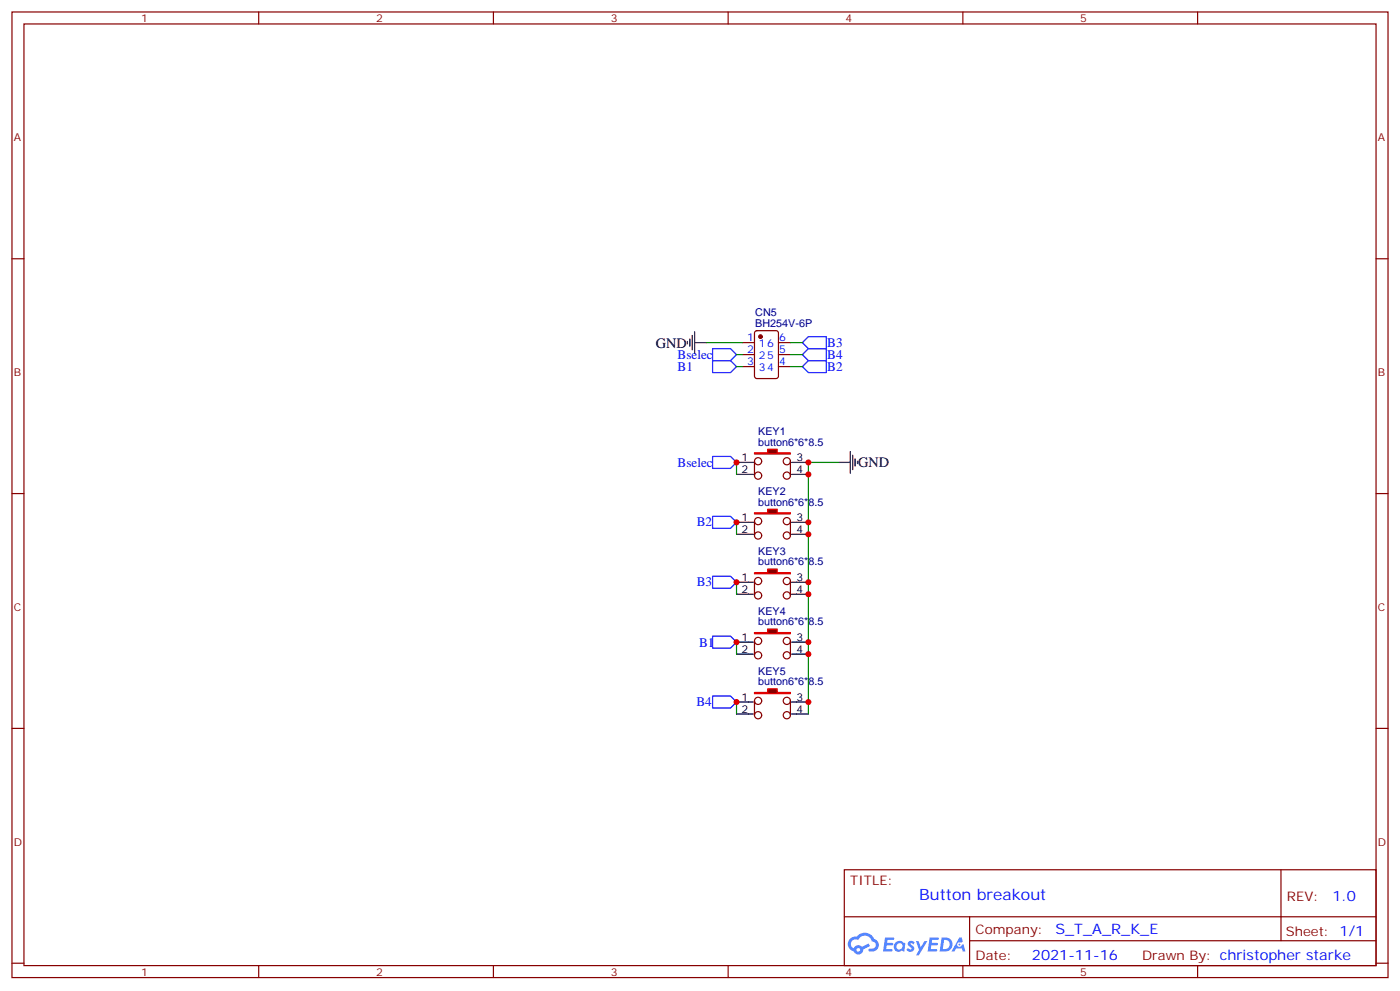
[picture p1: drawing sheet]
<svg xmlns="http://www.w3.org/2000/svg" width="412mm" height="292mm" viewBox="0 0 412 292" stroke-linecap="round" stroke-linejoin="round" font-family="sans-serif">
<g fill="none" stroke="#870000" stroke-width=".35">
<path d="M3.5 3.5h405.4v284.4h-405.4zM7.1 7.1h398.2v277.2h-398.2zM76.2 3.5v3.6M145.3 3.5v3.6M214.5 3.5v3.6M283.6 3.5v3.6M352.8 3.5v3.6M3.5 76.2h3.6M405.3 76.2h3.6M3.5 145.3h3.6M405.3 145.3h3.6M3.5 214.5h3.6"/>
<path d="M405.3 214.5h3.6M248.7 256.1h156.6v28.2h-156.6zM377.3 256.1v20.9M248.7 270h156.5M285.6 277h119.6M285.6 270v14.1M3.5 283.6h3.6M76.2 284.3v3.6M145.3 284.3v3.6M214.5 284.3v3.6M283.6 284.3v3.6M352.8 284.3v3.6"/>
<path d="M405.3 283.6h3.6"/>
</g>
<g fill="#5487ff">
<path d="M267.7 277.3a1.22 1.22 0 0 1 1.7 .3l-.4 .5a.47 .47 0 0 0-.3-.4 .47 .47 0 0 0-.5 .2l.1 .3a1.14 1.14 0 0 1 .8 1.7 1.14 1.14 0 0 1-1.9 0l-.2-.2 .5-.5 .7 .4a.29 .29 0 0 0 .3-.3 .29 .29 0 0 0-.2-.3 1.04 1.04 0 0 1-.6-1.7z"/>
<path d="M260.7 276h2.4l.3 .2-.2 .5-1.8 .1-.1 .8h1.5l.3 .4-.3 .4h-1.6l-.2 1.1h1.7l.2 .3-.2 .3-2.6 .1z"/>
<path d="M273.8 276h2.4l.3 .2-.1 .5-1.8 .1-.2 .8h1.6l.3 .4-.4 .4h-1.6l-.1 1.1h1.7l.2 .3-.2 .3-2.6 .1z"/>
<path d="M282.6 276.1h.7l.3 1.2-.6 .3a.69 .69 0 0 0-1 .3 .69 .69 0 0 0 .4 1 .69 .69 0 0 0 .9-.7l.5-.2 .6 2.2h-.8l-.2-.9h-1.8l-.5 .9h-.8z"/>
<path d="M269.8 277.1h.8l.6 1.8 1.1-1.8h.9l-2.6 4.2h-.8l.9-1.5z"/>
<path d="M277.4 276.1l-.6 4.1h1.3a2.11 2.11 0 0 0 2.5-2.1 2.11 2.11 0 0 0-2.5-2zM278.1 276.8a1.39 1.39 0 0 1 1.7 1.4 1.39 1.39 0 0 1-1.8 1.3h-.3z"/>
<path d="M263.7 277.7a1.54 1.54 0 0 0-.1 2.1 1.54 1.54 0 0 0 2.2 .2l.6 .2 .3-2.3-.2-.2-.4-.1a1.49 1.49 0 0 0-2.4 .1zM264 278.7a.94 .94 0 0 1 1.8 0 .94 .94 0 0 1-1.8 0z"/>
<path d="M250.4 276.4a2.18 2.18 0 0 0 1.1 3.7 1.44 1.44 0 0 0 1.6 1 1.44 1.44 0 0 0 1.2-1.5l2-1-.5-.8-1.9 1a1.47 1.47 0 0 0-2.4 .4 1.39 1.39 0 0 1-.7-1.9 1.39 1.39 0 0 1 2-.5 2.12 2.12 0 0 1 2.2-1.3 2.12 2.12 0 0 1 1.9 1.7 1.14 1.14 0 0 1 1.1 1.4 1.14 1.14 0 0 1-1.7 .8 .43 .43 0 0 0-.5 .3 .43 .43 0 0 0 .4 .5 1.98 1.98 0 0 0 2.5-1.2 1.98 1.98 0 0 0-1.2-2.5 3.1 3.1 0 0 0-5.3-.7l-.9 .1zM252.3 279.7a.55 .55 0 0 1 1.1 0 .55 .55 0 0 1-1.1 0z"/>
<circle cx="282.6" cy="278.1" r=".26"/>
</g>
<path d="M222.5 97.6l.5-.2h5.6l.7 .4v13l-.5 .6-5.8 .1-.7-.5-.1-12.9zM218.7 100.9h3.5M218.7 104.4h3.5M218.7 107.9h3.5M229.3 100.9h3.5M229.3 104.4h3.5M229.3 107.9h3.5" fill="none" stroke="#870000" stroke-width=".35"/>
<circle cx="224" cy="99.1" r=".53" fill="#870000" stroke="#870000" stroke-width=".35"/>
<path d="M203.2 99.8v2.2M203.9 98.8v4.2M204.6 97.7v6.4M202.5 100.5v.7M204.6 100.9h3.5M217 136.2h3.5M217 139.7h3.5" fill="none" stroke="#000" stroke-width=".35"/>
<path d="M208.1 100.9h10.6" fill="none" stroke="#008700" stroke-width=".35"/>
<path d="M222.2 133.3h3.9v-1h2.9v1h3.8v.4h-10.6z" fill="#870000" stroke="#f00" stroke-width=".35"/>
<g fill="none" stroke="#870000" stroke-width=".35">
<path d="M222.2 135.8v4.3M232.8 135.8v4.3"/>
<circle cx="223.3" cy="135.8" r="1.06"/>
<circle cx="231.8" cy="135.8" r="1.06"/>
<circle cx="223.3" cy="140.1" r="1.06"/>
<circle cx="231.8" cy="140.1" r="1.06"/>
</g>
<path d="M220.5 136.2h1.4M220.5 139.7h1.4M233.2 136.2h4.9M233.2 139.7h4.9M217 153.8h3.5M217 157.3h3.5" fill="none" stroke="#000" stroke-width=".35"/>
<path d="M222.2 151h3.9v-1.1h2.9v1.1h3.8v.3h-10.6z" fill="#870000" stroke="#f00" stroke-width=".35"/>
<g fill="none" stroke="#870000" stroke-width=".35">
<path d="M222.2 153.5v4.2M232.8 153.5v4.2"/>
<circle cx="223.3" cy="153.5" r="1.06"/>
<circle cx="223.3" cy="157.7" r="1.06"/>
<circle cx="231.8" cy="157.7" r="1.06"/>
<circle cx="231.8" cy="153.5" r="1.06"/>
</g>
<path d="M220.5 153.8h1.4M220.5 157.3h1.4M233.2 153.8h4.9M233.2 157.3h4.9M217 171.4h3.5M217 175h3.5" fill="none" stroke="#000" stroke-width=".35"/>
<path d="M222.2 168.6h3.9v-1h2.9v1h3.8v.4h-10.6z" fill="#870000" stroke="#f00" stroke-width=".35"/>
<g fill="none" stroke="#870000" stroke-width=".35">
<path d="M222.2 171.1v4.2M232.8 171.1v4.2"/>
<circle cx="223.3" cy="175.3" r="1.06"/>
<circle cx="223.3" cy="171.1" r="1.06"/>
<circle cx="231.8" cy="171.1" r="1.06"/>
<circle cx="231.8" cy="175.3" r="1.06"/>
</g>
<path d="M220.5 171.4h1.4M220.5 175h1.4M233.2 171.4h4.9M233.2 175h4.9M217 189.1h3.5M217 192.6h3.5" fill="none" stroke="#000" stroke-width=".35"/>
<path d="M222.2 186.3h3.9v-1.1h2.9v1.1h3.8v.3h-10.6z" fill="#870000" stroke="#f00" stroke-width=".35"/>
<g fill="none" stroke="#870000" stroke-width=".35">
<path d="M222.2 188.7v4.3M232.8 188.7v4.3"/>
<circle cx="223.3" cy="188.7" r="1.06"/>
<circle cx="223.3" cy="193" r="1.06"/>
<circle cx="231.8" cy="193" r="1.06"/>
<circle cx="231.8" cy="188.7" r="1.06"/>
</g>
<path d="M220.5 189.1h1.4M220.5 192.6h1.4M233.2 189.1h4.9M233.2 192.6h4.9M217 206.7h3.5M217 210.3h3.5" fill="none" stroke="#000" stroke-width=".35"/>
<path d="M222.2 203.9h3.9v-1.1h2.9v1.1h3.8v.4h-10.6z" fill="#870000" stroke="#f00" stroke-width=".35"/>
<g fill="none" stroke="#870000" stroke-width=".35">
<path d="M222.2 206.4v4.2M232.8 206.4v4.2"/>
<circle cx="223.3" cy="206.4" r="1.06"/>
<circle cx="223.3" cy="210.6" r="1.06"/>
<circle cx="231.8" cy="210.6" r="1.06"/>
<circle cx="231.8" cy="206.4" r="1.06"/>
</g>
<path d="M246.9 136.2h3.6M250.5 133v6.3M251.2 134.1v4.2M251.9 135.1v2.1M252.6 135.8v.7M220.5 206.7h1.4M220.5 210.3h1.4M233.2 206.7h4.9M233.2 210.3h4.9" fill="none" stroke="#000" stroke-width=".35"/>
<path d="M209.9 102.7h5.3l1.8 1.7-1.8 1.8h-5.3zM209.9 106.2h5.3l1.8 1.7-1.8 1.8h-5.3zM236.4 100.9l1.7-1.8h5.3v3.6h-5.3zM236.4 104.4l1.7-1.7h5.3v3.5h-5.3zM236.4 107.9l1.7-1.7h5.3v3.5h-5.3zM209.9 134.4h5.3l1.8 1.8-1.8 1.7h-5.3zM209.9 152h5.3l1.8 1.8-1.8 1.8h-5.3zM209.9 169.7h5.3l1.8 1.7-1.8 1.8h-5.3zM209.9 187.3h5.3l1.8 1.8-1.8 1.8h-5.3zM209.9 205h5.3l1.8 1.7-1.8 1.8h-5.3z" fill="none" stroke="#00f" stroke-width=".35"/>
<path d="M217 104.4h1.7M217 107.9h1.7M232.8 104.4h3.6M232.8 107.9h3.6M232.8 100.9h3.6M217 136.2v3.5M246.9 136.2h-8.8v74.1M217 153.8v3.5M217 171.4v3.6M217 189.1v3.5M217 206.7v3.6" fill="none" stroke="#008700" stroke-width=".35"/>
<g fill="#c00">
<circle cx="238.1" cy="136.2" r=".88"/>
<circle cx="238.1" cy="139.7" r=".88"/>
<circle cx="238.1" cy="153.8" r=".88"/>
<circle cx="238.1" cy="157.3" r=".88"/>
<circle cx="238.1" cy="171.4" r=".88"/>
<circle cx="238.1" cy="175" r=".88"/>
<circle cx="238.1" cy="189.1" r=".88"/>
<circle cx="238.1" cy="192.6" r=".88"/>
<circle cx="238.1" cy="206.7" r=".88"/>
<circle cx="217" cy="136.2" r=".88"/>
<circle cx="217" cy="153.8" r=".88"/>
<circle cx="217" cy="171.4" r=".88"/>
<circle cx="217" cy="189.1" r=".88"/>
<circle cx="217" cy="206.7" r=".88"/>
</g>
<text font-size="4.6" fill="#00f" x="270.8" y="265.1">Button breakout</text>
<g font-size="4.2">
<text x="193.1" y="102.3">GND</text>
<text x="252.8" y="137.6">GND</text>
</g>
<g font-size="4.2" fill="#00f">
<text x="392.5" y="265.4">1.0</text>
<text x="310.9" y="274.9">S_T_A_R_K_E</text>
<text x="304" y="282.7">2021-11-16</text>
</g>
<g font-size="3.9" fill="#00f">
<text x="199.6" y="105.7">Bselec</text>
<text x="243.7" y="102.2">B3</text>
<text x="243.7" y="105.8">B4</text>
<text x="199.6" y="109.2">B1</text>
<text x="243.7" y="109.3">B2</text>
<text x="199.6" y="137.4">Bselec</text>
<text x="205.2" y="154.9">B2</text>
<text x="205.2" y="172.6">B3</text>
<text x="205.9" y="190.4">B1</text>
<text x="205.2" y="207.9">B4</text>
</g>
<g font-size="3.9" fill="#800">
<text x="250.5" y="260.7">TITLE:</text>
<text x="379.1" y="265.4">REV:</text>
<text x="287.4" y="274.9">Company:</text>
<text x="378.7" y="275.5">Sheet: 1/1</text>
<text x="287.4" y="282.6">Date:</text>
<text x="336.4" y="282.7">Drawn By: christopher starke</text>
</g>
<g font-size="3.2" fill="#800">
<text x="41.6" y="6.5">1</text>
<text x="110.8" y="6.5">2</text>
<text x="179.9" y="6.5">3</text>
<text x="249.1" y="6.5">4</text>
<text x="318.2" y="6.5">5</text>
<text x="4.1" y="41.6">A</text>
<text x="405.9" y="41.6">A</text>
<text x="4.1" y="110.8">B</text>
<text x="405.9" y="110.8">B</text>
<text x="4.1" y="179.9">C</text>
<text x="405.9" y="179.9">C</text>
<text x="4.1" y="249.1">D</text>
<text x="405.9" y="249.1">D</text>
<text x="41.6" y="287.3">1</text>
<text x="110.8" y="287.3">2</text>
<text x="179.9" y="287.3">3</text>
<text x="249.1" y="287.3">4</text>
<text x="318.2" y="287.3">5</text>
</g>
<g font-size="3.2" fill="#000080">
<text x="222.5" y="93.1">CN5</text>
<text x="222.5" y="96.3">BH254V-6P</text>
<text x="223.3" y="131.2">button6*6*8.5</text>
<text x="223.3" y="128.1">KEY1</text>
<text x="223.3" y="148.9">button6*6*8.5</text>
<text x="223.3" y="145.8">KEY2</text>
<text x="223.3" y="166.5">button6*6*8.5</text>
<text x="223.3" y="163.4">KEY3</text>
<text x="223.3" y="184.1">button6*6*8.5</text>
<text x="223.3" y="181">KEY4</text>
<text x="223.3" y="201.8">button6*6*8.5</text>
<text x="223.3" y="198.7">KEY5</text>
</g>
<g font-size="3.2" fill="#00f">
<text x="220.1" y="100.5">1</text>
<text x="229.5" y="100.5">6</text>
<text x="220.1" y="104.1">2</text>
<text x="220.1" y="107.6">3</text>
<text x="223.6" y="102.3">16</text>
<text x="223.6" y="105.8">25</text>
<text x="229.5" y="107.6">4</text>
<text x="229.5" y="104.1">5</text>
<text x="223.6" y="109.4">34</text>
</g>
<g font-size="3.2">
<text x="218.5" y="135.8">1</text>
<text x="234.6" y="135.8">3</text>
<text x="218.5" y="139.3">2</text>
<text x="234.6" y="139.3">4</text>
<text x="218.5" y="153.5">1</text>
<text x="234.6" y="153.5">3</text>
<text x="218.5" y="157">2</text>
<text x="234.6" y="157">4</text>
<text x="218.5" y="171.1">1</text>
<text x="234.6" y="171.1">3</text>
<text x="218.5" y="174.6">2</text>
<text x="234.6" y="174.6">4</text>
<text x="218.5" y="188.7">1</text>
<text x="234.6" y="188.7">3</text>
<text x="218.5" y="192.3">2</text>
<text x="234.6" y="192.3">4</text>
<text x="218.5" y="206.4">1</text>
<text x="218.5" y="209.9">2</text>
<text x="234.6" y="206.4">3</text>
<text x="234.6" y="209.9">4</text>
</g>
</svg>
